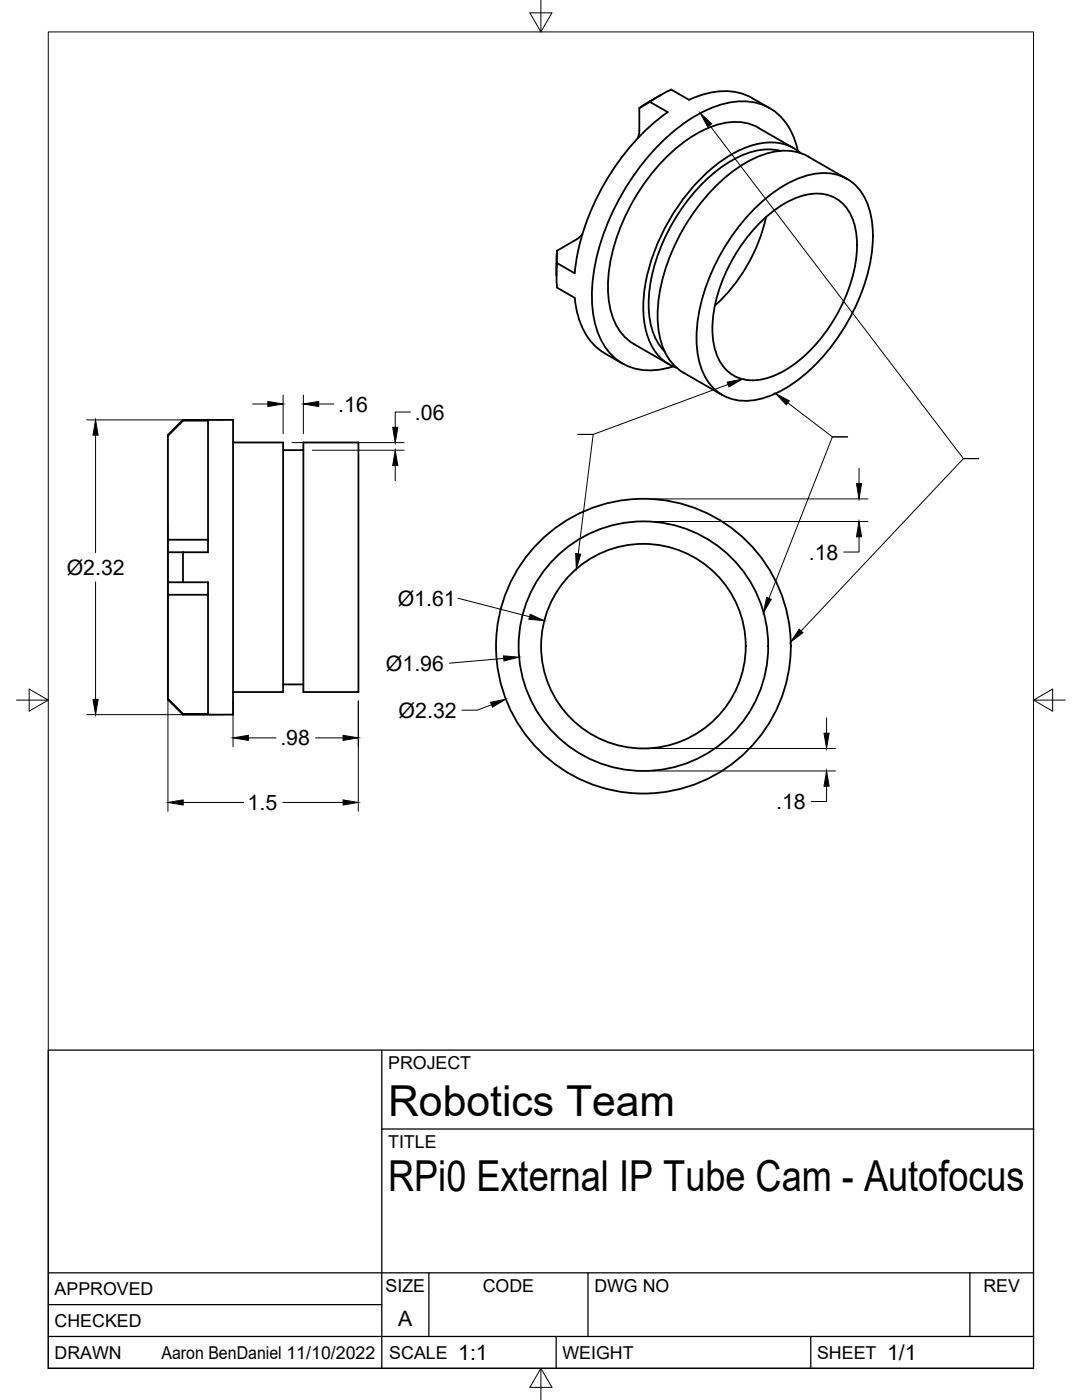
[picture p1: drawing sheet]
<svg xmlns="http://www.w3.org/2000/svg" width="216mm" height="279mm" viewBox="0 0 216 279" stroke-linecap="round" stroke-linejoin="round" font-family="sans-serif">
<!-- layer: Visible -->
<g fill="none" stroke="#000" stroke-width=".36">
<path d="M131.8 19l-4.2 2.6M133.9 17.9l3.6 2a14.3 14.3 0 0 1 11.7-.8l4.4 2.5M134 17.9l-2.5 1.2-1.8 1.2M127.6 21.6l2.1-1.3 3.5 2.1a47.1 47.1 0 0 0-18.5 32.1l-3.6-2M127.6 21.6v4.5M127.6 26.1l-.4 1.5M151.3 25.5l7.1 4.1M151.4 25.5a11.6 11.6 0 0 0-11 .4 35.2 35.2 0 0 0-15 16 31.8 31.8 0 0 0-3.8 18.6 11.1 11.1 0 0 0 4.9 8.1l7 4.1M155.7 30.1a13.5 13.5 0 0 0-10.3 2.3 36.9 36.9 0 0 0-16 27.6 13.5 13.5 0 0 0 3.2 10.1M159.2 30.1a11.7 11.7 0 0 0-7.9-9.5 16.2 16.2 0 0 0-12.2 2.3 43.9 43.9 0 0 0-16.8 19.3 38.7 38.7 0 0 0-4.1 19 14.4 14.4 0 0 0 5 10.7 11.9 11.9 0 0 0 11.2 1.2M159.8 30.5a9.7 9.7 0 0 0-9.3-1.6 28.3 28.3 0 0 0-14.1 10.8 38 38 0 0 0-8 22 13.5 13.5 0 0 0 3.6 9.9l1.9 1.3 1.1 .5M161.2 31.2l7.8 4.5"/>
<path d="M161.3 31.2a11.6 11.6 0 0 0-11 .5 35.2 35.2 0 0 0-15 15.9 31.8 31.8 0 0 0-3.8 18.7 11.1 11.1 0 0 0 4.9 8.1M111 52.6v2.4M111.1 52.5l-.1 2.1 .1 2.8 3.6 2a14.4 14.4 0 0 0 5.1 10.6l4.4 2.5M111.1 50l-.1 2.5M111.1 50v2.5M116.2 46.7l-1.2 1.1-3.9 2.2M150.8 41.5a22.8 22.8 0 0 1 12.3-6.9 9.2 9.2 0 0 1 10.4 7.2 26.6 26.6 0 0 1-1.5 16.3 39.8 39.8 0 0 1-13.9 18.5 16.3 16.3 0 0 1-10.9 3.3 9.3 9.3 0 0 1-7.5-7.2 26.6 26.6 0 0 1 1.5-16.3 42.2 42.2 0 0 1 9.6-14.9zM151.3 44.8a18.8 18.8 0 0 1 10.9-6.1 7.5 7.5 0 0 1 8.2 5.6 22.2 22.2 0 0 1-1.6 14.7 31.6 31.6 0 0 1-12.2 14.9 11.1 11.1 0 0 1-9.2 1.5 8.2 8.2 0 0 1-5-6.6 26.3 26.3 0 0 1 3.5-16.6 34.2 34.2 0 0 1 5.4-7.4zM152.8 43.3a33.8 33.8 0 0 1-10.2 17.7M136.4 74.4l7.7 4.4M36.5 83.8l-3 3v52.8l3 3M36.5 83.8l-.2 .4-2.8 2.8"/>
<path d="M36.5 83.9h5v26.3h-5M36.5 83.8h10v58.8h-10M46.5 88.3h10v49.8h-10M56.5 89.8h4M60.5 88.3h11v49.8h-11zM33.5 110.2h3M33.5 118.7h8M33.5 107.7h8M36.5 110.2v6h-3M36.5 116.2h5v26.3h-5M33.5 139.4l2.8 2.9 .2 .3M56.5 136.6h4"/>
<circle cx="128.4" cy="129" r="29.4"/>
<circle cx="128.4" cy="129" r="24.9"/>
<circle cx="128.4" cy="129" r="20.4"/>
</g>
<!-- layer: Border -->
<path d="M9.6 6.4h196.6v266.7h-196.6zM107.9 0v6.4l-2.2-3.8h4.4l-2.2 3.8M3.3 139.7h6.3l-3.8-2.2v4.4l3.8-2.2M206.2 139.7l3.8 2.2v-4.4l-3.8 2.2h6.4M107.9 273.1l2.2 3.8h-4.4l2.2-3.8v6.3" fill="none" stroke="#000" stroke-width=".2"/>
<!-- layer: Titleblock -->
<path d="M9.6 209.6h196.6v63.5h-196.6zM76.2 209.6v63.5M76.2 225.3h130M9.6 254h196.6M85.6 254v12.7M117.3 254v12.7M193.5 254v12.7M9.6 266.7h196.6M9.6 260.4h66.6M111 266.7v6.4M161.8 266.7v6.4" fill="none" stroke="#000" stroke-width=".25"/>
<!-- layer: FD_Dimensions -->
<g fill="none" stroke="#000" stroke-width=".2">
<path d="M56.5 78.8v7.8M60.5 78.8v7.8M17.3 83.8h27.4M19.1 86.8v23.5M50.4 80.6h3M58.3 88.3h22.3M62.3 89.9h18.3M63.6 80.6h3M78.9 92.9v3M81.9 82.2h-3v3.1M130.1 99.6h43.1M171.4 93.5v3"/>
<path d="M19.1 116.1v23.5M33.5 104.2v57.7M91.4 119.4l14.3 3.7M130.1 104.1h43.1M171.4 107.1v3.1h-3M46.5 139.9v9.1M71.5 139.9v22M100.5 131.4l-10.8 1M17.3 142.6h27.4M49.6 147.3h5.5M62.9 147.3h5.6M98.1 140.7l-2.9 1h-3"/>
<path d="M130.1 149.4h36.6M130.1 153.9h36.6M164.9 156.9v3.1h-3M164.9 143.3v3M36.6 160.1h12M56.4 160.1h12.1"/>
</g>
<g fill="#000" stroke="#000" stroke-width=".2">
<path d="M19.1 83.8l.5 3h-1zM53.4 80.1l3.1 .5-3.1 .5zM60.5 80.6l3.1-.5v1zM78.9 89.9l.5 3h-1zM78.4 85.3h1l-.5 3zM170.9 96.5h1l-.5 3.1zM171.4 104.1l.5 3h-1zM18.6 139.6h1l-.5 3zM100.5 130.9l3.1 .2-3 .8zM105.8 122.6l2.8 1.3-3.1-.3zM33.5 160.1l3.1-.5v1.1zM46.5 147.3l3.1-.6v1.1z"/>
<path d="M68.5 159.6l3 .5-3 .6zM68.5 146.7l3 .6-3 .5zM97.9 140.2l3-.6-2.6 1.5zM164.4 146.3h1l-.5 3.1zM164.9 153.9l.5 3h-1z"/>
</g>
<!-- layer: Leaders -->
<path d="M139.7 22.6l2.3 2.1-.8 .6zM145.1 76.3l3-.6-2.6 1.5zM154.8 78.5l2.7 1.5-.6 .8zM114.9 110.5l1 .1-.9 3zM153 119.2l.9 .4-1.6 2.7zM159.5 125.6l.7 .7-2.4 1.8z" fill="#000" stroke="#000" stroke-width=".2"/>
<path d="M141.6 25l50.6 66.5h3.1h-3.1l-32.3 34.4M145.3 76.7l-26.9 10h-3.1h3.1l-3 23.8M157.2 80.4l8.9 6.8h3h-3l-12.7 32.2" fill="none" stroke="#000" stroke-width=".2"/>
<g font-size="8.5">
<text x="77.4" y="222.8">Robotics Team</text>
<text x="77.4" y="237.8">RPi0 External IP Tube Cam - Autofocus</text>
</g>
<g font-size="4.3">
<text x="67.5" y="82.1">.16</text>
<text x="82.8" y="83.7">.06</text>
<text x="161.4" y="111.7">.18</text>
<text x="13.3" y="114.7">Ø2.32</text>
<text x="79.4" y="120.9">Ø1.61</text>
<text x="77" y="133.8">Ø1.96</text>
<text x="79.5" y="143.2">Ø2.32</text>
<text x="55.9" y="148.7">.98</text>
<text x="49.4" y="161.6">1.5</text>
<text x="154.9" y="161.5">.18</text>
<text x="79.5" y="264.5">A</text>
<text x="91.4" y="271.4">1:1</text>
<text x="177" y="271.4">1/1</text>
</g>
<g font-size="3.5">
<text x="77.4" y="213.4">PROJECT</text>
<text x="77.4" y="229.1">TITLE</text>
<text x="76.9" y="257.8">SIZE</text>
<text x="96.3" y="257.8">CODE</text>
<text x="118.6" y="257.8">DWG NO</text>
<text x="196.2" y="257.8">REV</text>
<text x="10.9" y="258.5">APPROVED</text>
<text x="10.9" y="264.8">CHECKED</text>
<text x="10.9" y="271.2">DRAWN</text>
<text x="32.2" y="271.2">Aaron BenDaniel 11/10/2022</text>
<text x="77.7" y="271.2">SCALE</text>
<text x="112.2" y="271.2">WEIGHT</text>
<text x="163" y="271.2">SHEET</text>
</g>
</svg>
